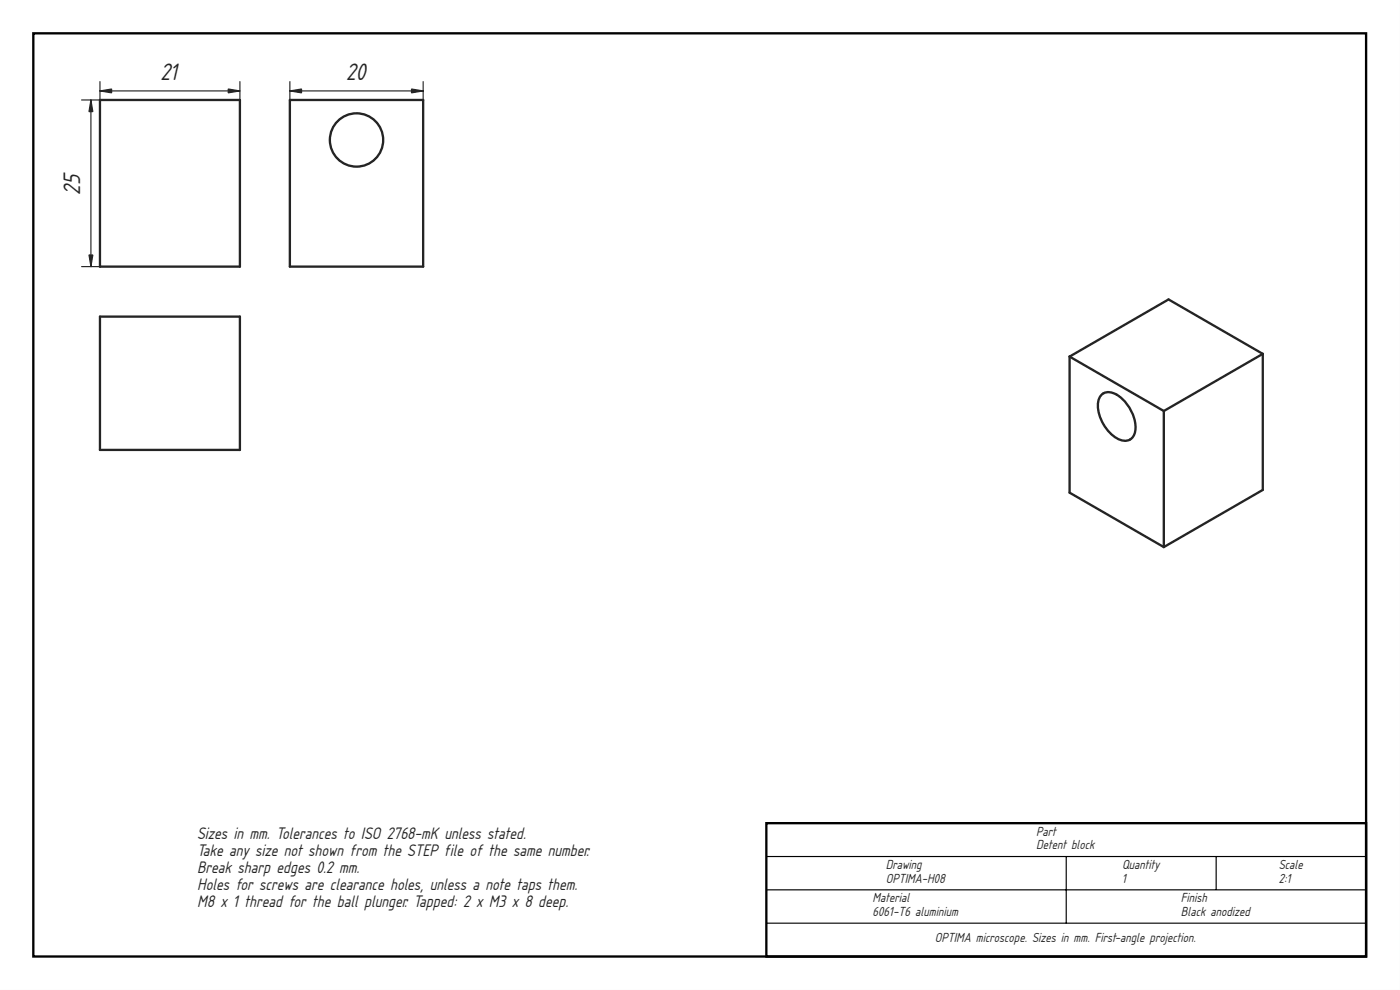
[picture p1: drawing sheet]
<svg xmlns="http://www.w3.org/2000/svg" width="420mm" height="297mm" viewBox="0 0 420 297" stroke-linecap="round" stroke-linejoin="round" font-family="sans-serif">
<path d="M0 0h420v297h-420zM0 0v297h420v-297z" fill="#000"/>
<path d="M10 10h400v277h-400zM230 247h180v40h-180z" fill="none" stroke="#000" stroke-width=".7" stroke-linecap="butt"/>
<path d="M230 257h180M320 257v20M365 257v10M230 267h180M230 277h180" fill="none" stroke="#000" stroke-width=".35"/>
<path d="M30 30h42v50h-42z" fill-rule="evenodd" fill="#fff"/>
<path d="M30 30h42v50h-42z" fill="none" stroke="#212529" stroke-width=".7"/>
<path d="M24.5 30h5.6M27.3 30v50M30 27.3h42M30 24.5v55.5M72 24.5v5.6M24.5 80h5.6" fill="none" stroke="#212529" stroke-width=".35"/>
<g fill="#212529" stroke="#212529" stroke-width=".35">
<path d="M68.5 26.7l3.5 .6-3.5 .6z"/>
<path d="M30 27.3l3.5-.6v1.2z"/>
<path d="M26.7 76.5h1.2l-.6 3.5z"/>
<path d="M27.3 30l.6 3.5h-1.2z"/>
</g>
<path d="M30 95h42v40h-42z" fill-rule="evenodd" fill="#fff"/>
<path d="M30 95h42v40h-42z" fill="none" stroke="#212529" stroke-width=".7"/>
<g fill="#fff">
<path d="M87 30h40v50h-40z" fill-rule="evenodd"/>
<circle cx="107" cy="42" r="8"/>
</g>
<g fill="none" stroke="#212529" stroke-width=".7">
<path d="M87 30h40v50h-40z"/>
<circle cx="107" cy="42" r="8"/>
</g>
<path d="M87 27.3h40M87 24.5v55.5M127 24.5v55.5" fill="none" stroke="#212529" stroke-width=".35"/>
<g fill="#212529" stroke="#212529" stroke-width=".35">
<path d="M123.5 26.7l3.5 .6-3.5 .6z"/>
<path d="M87 27.3l3.5-.6v1.2z"/>
</g>
<g fill="#fff">
<path d="M321 107l29.7-17.2 28.3 16.4v40.8l-29.7 17.1-28.3-16.3z" fill-rule="evenodd"/>
<path d="M349.3 123.3l29.7-17.1v40.8l-29.7 17.1z" fill-rule="evenodd"/>
<path d="M321 107l28.3 16.3v40.8l-28.3-16.3z" fill-rule="evenodd"/>
<path d="M321 107l29.7-17.2 28.3 16.4-29.7 17.1z" fill-rule="evenodd"/>
<path d="M330.5 118.5a3.9 3.9 0 0 1 5.3 .4 11.9 11.9 0 0 1 4.8 10.9 3.1 3.1 0 0 1-4.6 2.1 11.6 11.6 0 0 1-6.3-12z" fill-rule="evenodd"/>
</g>
<path d="M321 107v40.8l28.3 16.3M321 107l28.3 16.3M330.5 118.5a3.9 3.9 0 0 1 5.3 .4 11.9 11.9 0 0 1 4.8 10.9 3.1 3.1 0 0 1-4.6 2.1 11.6 11.6 0 0 1-6.3-12zM379 106.2l-28.3-16.4-29.7 17.2M379 106.2l-29.7 17.1M379 106.2v40.8l-29.7 17.1M349.3 123.3v40.8" fill="none" stroke="#212529" stroke-width=".7"/>
<g font-size="6.7" fill="#212529">
<text x="48.2" y="24.1">21</text>
<text x="103.8" y="24.1">20</text>
<text x="24.1" y="58.4" transform="rotate(-90 24.1 58.4)">25</text>
</g>
<g font-size="4.7" fill="#212529">
<text x="59.1" y="251.7">Sizes in mm. Tolerances to ISO 2768-mK unless stated.</text>
<text x="59.1" y="256.8">Take any size not shown from the STEP file of the same number.</text>
<text x="59.1" y="261.9">Break sharp edges 0.2 mm.</text>
<text x="59.1" y="267">Holes for screws are clearance holes, unless a note taps them.</text>
<text x="59.1" y="272.1">M8 x 1 thread for the ball plunger. Tapped: 2 x M3 x 8 deep.</text>
</g>
<g font-size="3.7" fill="#212529">
<text x="311" y="250.7">Part</text>
<text x="311" y="254.8">Detent block</text>
<text x="265.8" y="260.7">Drawing</text>
<text x="336.7" y="260.7">Quantity</text>
<text x="383.8" y="260.7">Scale</text>
<text x="265.8" y="264.8">OPTIMA-H08</text>
<text x="336.7" y="264.8">1</text>
<text x="383.8" y="264.8">2:1</text>
<text x="261.9" y="270.7">Material</text>
<text x="261.9" y="274.8">6061-T6 aluminium</text>
<text x="354.4" y="270.7">Finish</text>
<text x="354.4" y="274.8">Black anodized</text>
<text x="280.6" y="282.7">OPTIMA microscope. Sizes in mm. First-angle projection.</text>
</g>
</svg>
